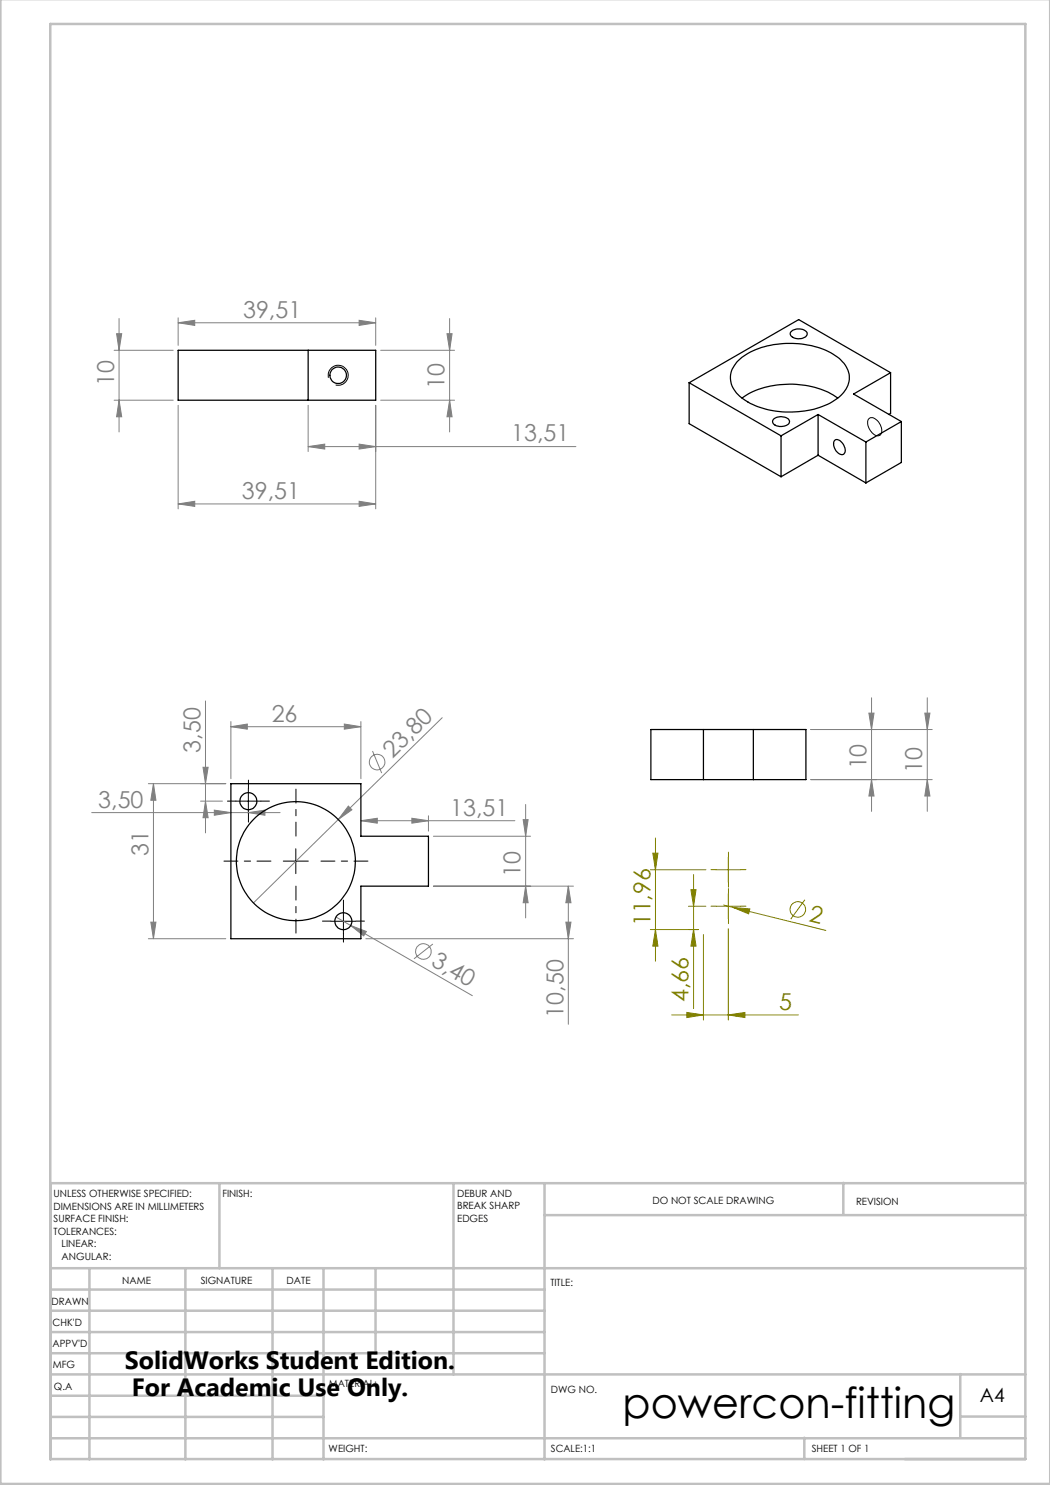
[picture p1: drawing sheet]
<svg xmlns="http://www.w3.org/2000/svg" width="210mm" height="297mm" viewBox="0 0 210 297" stroke-linecap="round" stroke-linejoin="round" font-family="sans-serif">
<g fill="none" stroke="#808080" stroke-width=".2">
<path d="M22.8 70.1h11.8M23.3 66.7h1l-.5 3.4zM23.8 63.7v22.7M35.6 64.6l3.3-.5v1zM35.6 63.6v5.5M35.6 64.6h39.5M71.8 64.1l3.3 .5-3.3 .5zM75.1 63.6v5.5M76.1 70.1h14.8M89.4 66.7h1l-.5 3.4zM89.9 63.7v22.7M22.8 80h11.8"/>
<path d="M23.8 80l.5 3.4h-1zM35.6 81.1v20.7M61.6 89.3l3.3-.5v1zM61.6 81.1v9.2M61.6 89.3h53.6M71.8 88.8l3.3 .5-3.3 .5zM75.1 81.1v20.7M76.1 80h14.8M89.9 80l.5 3.4h-1zM35.6 100.8l3.3-.5v1zM35.6 100.8h39.5M71.8 100.3l3.3 .5-3.3 .5z"/>
<path d="M174.3 139.6v22.7M185.5 139.6v22.7M30.7 156.7v31M30.7 156.7l.5 3.4h-1zM40.6 153.5h1l-.5 3.2zM41.1 140.2v26.4M45.2 156.7h-15.5M46.2 145.3l3.3-.5v1zM46.2 144.3v11.4M46.2 145.3h26M68.9 144.8l3.3 .5-3.3 .5zM72.2 144.3v11.4"/>
<path d="M74.5 150.2l1.8 4.4M88.4 143.5l-20.7 20.4M162.2 145.9h24.2M162.2 155.9h24.2M173.8 142.6h1l-.5 3.3zM174.3 155.9l.5 3.3h-1zM185 142.6h1l-.5 3.3zM185.5 155.9l.5 3.3h-1zM18.3 162.5h37.7M40.1 160.2h4.4M41.1 160.2l.5 3.3h-1zM42.9 162l3.3 .5-3.3 .6z"/>
<path d="M49.7 162.5l3.3-.5v1.1zM67.7 163.9l-17 16.7M69.7 161.2l.7 .8-2.7 1.9zM72.2 164.1l3.3-.4v.9zM72.2 164.1h30.8M82.4 163.7l3.3 .4-3.3 .5zM85.7 163.2v3M86.7 177.2h28M86.7 167.2h19.4M104.6 163.9h1l-.5 3.3zM105.1 160.9v22.7M105.1 177.2l.5 3.3h-1z"/>
<path d="M113.7 177.2v27.7M113.7 177.2l.5 3.3h-1zM29.7 187.7h15.5M30.2 184.4h1l-.5 3.3zM67.2 183.4l27.3 15.7M70.1 185.1l3.2 1.2-.6 .9zM73.2 187.7h41.5M86.6 188.8l-3.8 3M113.2 184.4h1l-.5 3.3z"/>
<circle cx="75.4" cy="152.4" r="1.55"/>
<circle cx="84.7" cy="190.3" r="1.56"/>
</g>
<g fill="none" stroke="#808000" stroke-width=".2">
<path d="M130.1 174h11.1M130.6 170.6h1l-.5 3.4zM131.1 167.6v24.7M138.2 177.9h1l-.5 3.4zM138.7 174.9v26.8M143.2 174h5M145.7 171.4v5.1M145.7 178.7v5.1M161 179.9l-2.8 3.9M130.1 185.9h9.6M131.1 185.9l.5 3.3h-1zM137.7 181.3h3.5"/>
<path d="M138.7 185.9l.5 3.3h-1zM140.7 186.9v17.1M143.2 181.3h5M144.7 181l1.9 .5M145.7 185.7v18.3M146.6 181.5l3.4 .3-.3 1zM146.6 181.5l18.6 4.6M134.3 203h25.4M137.4 202.5l3.3 .5-3.3 .5zM145.7 203l3.3-.5v1z"/>
<circle cx="159.6" cy="181.9" r="1.56"/>
</g>
<path d="M65.7 75.6a1.99 1.99 0 0 1 1.7-2.5 1.99 1.99 0 0 1 2.2 2.1 1.99 1.99 0 0 1-2.5 1.8M173.7 83.8a1.17 1.17 0 0 1 1.8 .4 2.31 2.31 0 0 1 .6 2.8l-.2 .1a2.22 2.22 0 0 1-2.3-1.9l-.1-.9zM49.7 157.7v5M47.2 160.2h5M56.7 172.2h5M59.2 169.8v4.9M66.2 184.3h5M68.7 181.7v5.1" fill="none" stroke="#000" stroke-width=".2"/>
<path d="M49.7 157.7v-1.7M47.2 160.2h-1.7M49.7 162.7v1.7M52.2 160.2h1.7M66.2 184.2h-1.7M68.7 181.7v-1.7M68.7 186.7v1.7M71.2 184.2h1.7" fill="none" stroke="#000" stroke-width=".2" stroke-dasharray="15.2 1.3 1.3 1.3"/>
<path d="M54.2 172.2h-9.4M59.2 167.2v-9.4M59.2 177.2v9.4M64.2 172.2h9.4" fill="none" stroke="#000" stroke-width=".2" stroke-dasharray="15.2 1.3 1.3 1.3" stroke-dashoffset="12.4"/>
<path d="M143.2 173.9h-1M145.7 171.4v-1M145.7 176.4v1M145.7 178.7v-1M148.2 173.9h1M143.2 181.2h-1M145.7 183.7v1M148.2 181.2h1" fill="none" stroke="#808000" stroke-width=".2" stroke-dasharray="15.2 1.3 1.3 1.3"/>
<g fill="none" stroke="#c0c0c0" stroke-width=".5">
<path d="M.1 -.1v296.9h209.9v-296.9M10.1 4.8h195v287h-195zM43.9 236.6v17M90.7 236.6v38.3M108.9 236.6v55.3M168.7 236.6v6.3M205.1 236.6h-195v55.3M10.1 253.6h195M10.1 257.9h98.8M17.9 253.6v38.3M37.1 253.6v38.3M54.5 253.6v38.3"/>
<path d="M64.7 253.6v38.3M75.1 253.6v17M108.9 243h96.2M10.1 270.6h98.8M10.1 266.4h98.8M10.1 262.1h98.8M10.1 279.1h54.6M10.1 274.9h195M192.1 274.8v12.7M10.1 287.7h195M10.1 283.4h54.6M160.9 287.5v4.3"/>
<path d="M192.1 283.3h13"/>
</g>
<g fill="#808000">
<path d="M146.6 181.5l3.4 .3-.3 1z"/>
<path d="M145.7 203l3.3-.5v1zM137.4 202.5l3.3 .5-3.3 .5z"/>
<path d="M138.2 177.9h1l-.5 3.4zM138.7 185.9l.5 3.3h-1zM130.6 170.6h1l-.5 3.4zM131.1 185.9l.5 3.3h-1z"/>
</g>
<g fill="#808080">
<path d="M69.7 161.2l.7 .8-2.7 1.9z"/>
<path d="M70.1 185.1l3.2 1.2-.6 .9z"/>
<path d="M68.9 144.8l3.3 .5-3.3 .5zM46.2 145.3l3.3-.5v1z"/>
<path d="M35.6 64.6l3.3-.5v1zM71.8 64.1l3.3 .5-3.3 .5zM61.6 89.3l3.3-.5v1zM71.8 88.8l3.3 .5-3.3 .5zM35.6 100.8l3.3-.5v1zM71.8 100.3l3.3 .5-3.3 .5z"/>
<path d="M82.4 163.7l3.3 .4-3.3 .5zM72.2 164.1l3.3-.4v.9zM49.7 162.5l3.3-.5v1.1zM42.9 162l3.3 .5-3.3 .6z"/>
<path d="M105.1 177.2l.5 3.3h-1zM104.6 163.9h1l-.5 3.3zM113.2 184.4h1l-.5 3.3zM113.7 177.2l.5 3.3h-1zM41.1 160.2l.5 3.3h-1zM40.6 153.5h1l-.5 3.2z"/>
<path d="M89.4 66.7h1l-.5 3.4zM89.9 80l.5 3.4h-1zM23.3 66.7h1l-.5 3.4zM23.8 80l.5 3.4h-1zM30.7 156.7l.5 3.4h-1zM30.2 184.4h1l-.5 3.3zM173.8 142.6h1l-.5 3.3zM174.3 155.9l.5 3.3h-1zM185 142.6h1l-.5 3.3zM185.5 155.9l.5 3.3h-1z"/>
</g>
<g fill="none" stroke="#000" stroke-width=".25">
<path d="M35.6 70.1h39.5v9.9h-39.5zM61.6 70.1v9.9M137.8 76.5l18.4 10.7M137.8 76.5v8.2l18.4 10.7M147.4 72.4a14.9 14.9 0 0 1 11.1-3.7 14.7 14.7 0 0 1 9.7 3.3 4.6 4.6 0 0 1-.5 7.5 17.2 17.2 0 0 1-13.2 2.6 11.4 11.4 0 0 1-7.7-4.2 4.4 4.4 0 0 1 .6-5.5zM148.4 79.6a17.5 17.5 0 0 1 13.3-2.4 13.8 13.8 0 0 1 5.8 2.4M158.2 66.4a2.21 2.21 0 0 1 3.2 .2 1.44 1.44 0 0 1-1.7 1.2 1.47 1.47 0 0 1-1.7-1.1zM178.1 74.5l-18.4-10.6-21.9 12.6M178.1 74.5l-7.4 4.3 9.6 5.5M178.1 74.5v8.2l-.3 .2M154.7 83.8a2.34 2.34 0 0 1 3.1 .3 .94 .94 0 0 1-1 1.1 1.88 1.88 0 0 1-2.3-.8zM156.2 87.2v8.2"/>
<path d="M163.6 82.9l-7.4 4.3M163.6 82.9l9.6 5.5M163.6 82.9v8.1M163.6 91l9.6 5.6M163.6 91l-7.4 4.4M166.9 88.1a1.27 1.27 0 0 1 1.8 .8 1.5 1.5 0 0 1 0 2 1.99 1.99 0 0 1-1.9-2.7zM173.2 88.4v8.2M180.3 84.3l-7.1 4.1M180.3 84.3v8.2l-7.1 4.1M46.2 156.7h26v10.5h13.5v10h-13.5v10.5h-26zM130.2 145.9h31v10h-31zM140.7 145.9v10"/>
<path d="M150.7 145.9v10"/>
<circle cx="67.6" cy="75.1" r="1.66"/>
<circle cx="49.7" cy="160.2" r="1.71"/>
<circle cx="59.2" cy="172.3" r="11.9"/>
<circle cx="68.7" cy="184.2" r="1.7"/>
</g>
<text font-size="8.5" x="124.5" y="283.5">powercon-fitting</text>
<g font-size="5">
<text x="25" y="273.7">SolidWorks Student Edition.</text>
<text x="26.4" y="279.2">For Academic Use Only.</text>
</g>
<g font-size="4.7" fill="#808080">
<text x="48.6" y="63.5">39,51</text>
<text x="22.8" y="77.1" transform="rotate(-90 22.8 77.1)">10</text>
<text x="88.9" y="77.7" transform="rotate(-90 88.9 77.7)">10</text>
<text x="102.3" y="88.3">13,51</text>
<text x="48.4" y="99.7">39,51</text>
<text x="54.3" y="144.3">26</text>
<text x="40.1" y="150.5" transform="rotate(-90 40.1 150.5)">3,50</text>
<text x="78.5" y="151.8" transform="rotate(-44 78.5 151.8)">23,80</text>
<text x="173.3" y="153.9" transform="rotate(-90 173.3 153.9)">10</text>
<text x="184.5" y="154.6" transform="rotate(-90 184.5 154.6)">10</text>
<text x="19.7" y="161.5">3,50</text>
<text x="90" y="163.1">13,51</text>
<text x="29.7" y="171.2" transform="rotate(-90 29.7 171.2)">31</text>
<text x="104.1" y="175.5" transform="rotate(-90 104.1 175.5)">10</text>
<text x="86.1" y="193" transform="rotate(30 86.1 193)">3,40</text>
<text x="112.7" y="203.5" transform="rotate(-90 112.7 203.5)">10,50</text>
</g>
<g font-size="4.7" fill="#808000">
<text x="130.1" y="185.3" transform="rotate(-90 130.1 185.3)">11,96</text>
<text x="161.7" y="184.1" transform="rotate(14 161.7 184.1)">2</text>
<text x="137.7" y="200.4" transform="rotate(-90 137.7 200.4)">4,66</text>
<text x="155.8" y="202">5</text>
</g>
<text font-size="3.9" x="196" y="280.4">A4</text>
<g font-size="2">
<text x="10.7" y="239.5">UNLESS OTHERWISE SPECIFIED:</text>
<text x="44.5" y="239.5">FINISH:</text>
<text x="91.4" y="239.4">DEBUR AND</text>
<text x="10.7" y="242">DIMENSIONS ARE IN MILLIMETERS</text>
<text x="10.7" y="244.5">SURFACE FINISH:</text>
<text x="91.4" y="241.9">BREAK SHARP</text>
<text x="91.4" y="244.4">EDGES</text>
<text x="130.5" y="240.8">DO NOT SCALE DRAWING</text>
<text x="171.2" y="241">REVISION</text>
<text x="10.7" y="247">TOLERANCES:</text>
<text x="12.3" y="249.5">LINEAR:</text>
<text x="12.3" y="252">ANGULAR:</text>
<text x="24.4" y="256.9">NAME</text>
<text x="40.1" y="256.8">SIGNATURE</text>
<text x="57.3" y="256.8">DATE</text>
<text x="110.1" y="257.1">TITLE:</text>
<text x="10.3" y="260.9">DRAWN</text>
<text x="10.5" y="269.3">APPV'D</text>
<text x="10.5" y="265.2">CHK'D</text>
<text x="10.6" y="273.6">MFG</text>
<text x="10.8" y="278">Q.A</text>
<text x="65.8" y="277.4">MATERIAL:</text>
<text x="110.2" y="278.5">DWG NO.</text>
<text x="65.7" y="290.4">WEIGHT:</text>
<text x="110.2" y="290.5">SCALE:1:1</text>
<text x="162.4" y="290.4">SHEET 1 OF 1</text>
</g>
</svg>
